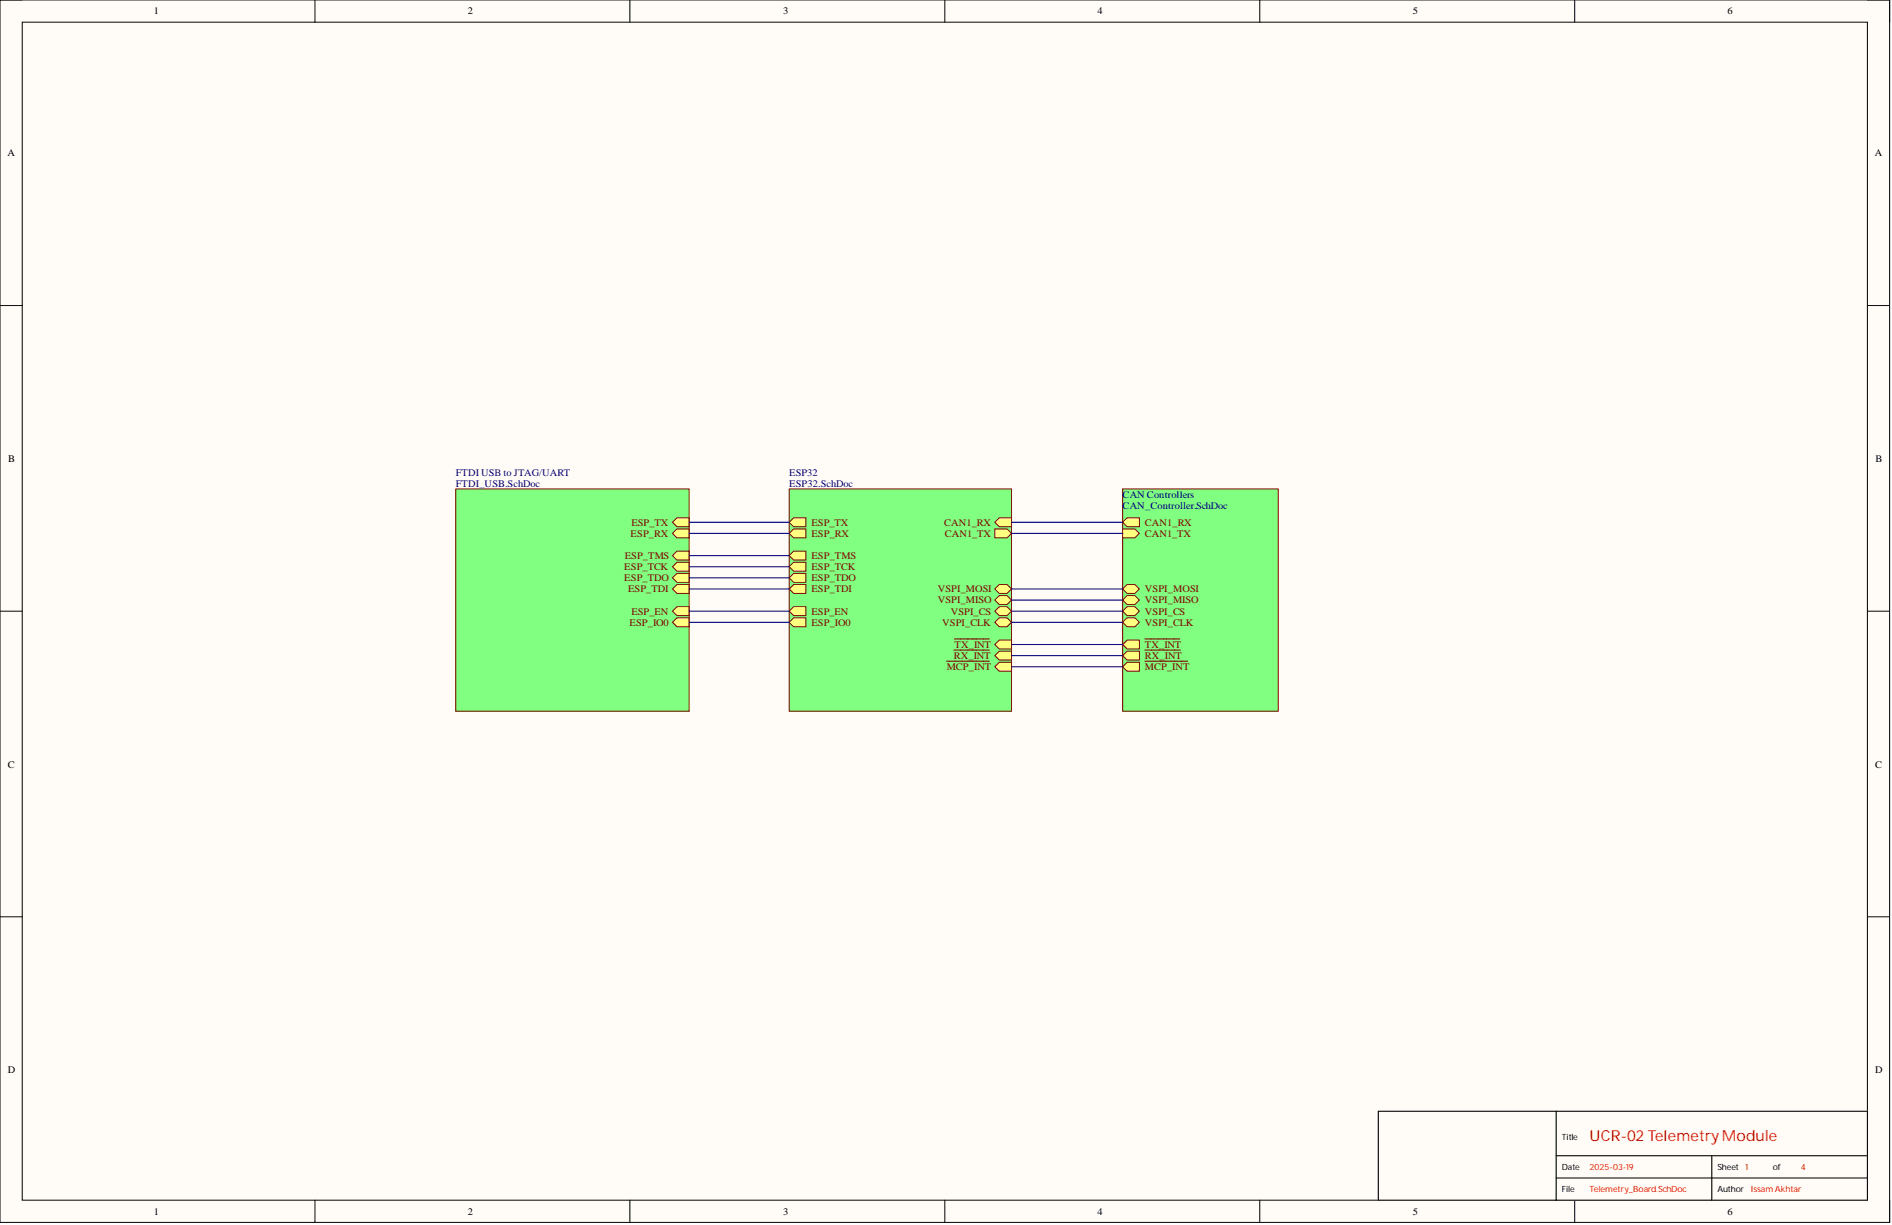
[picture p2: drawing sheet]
<svg xmlns="http://www.w3.org/2000/svg" width="431mm" height="279mm" viewBox="0 0 431 279" stroke-linecap="round" stroke-linejoin="round" font-family="sans-serif">
<path d="M0 0h430.9v278.8h-430.9z" fill-rule="evenodd" fill="#fffcf8"/>
<path d="M0 0h430.9v278.8h-430.9z" fill="none" stroke="#000" stroke-width=".23"/>
<path d="M5.1 5.1h420.7v268.6h-420.7z" fill-rule="evenodd" fill="#fffcf8"/>
<g fill="none" stroke="#000" stroke-width=".23">
<path d="M0 0h5.1M71.8 0v5.1M143.6 0v5.1M215.5 0v5.1M287.3 0v5.1M359.1 0v5.1M425.8 0h5.1v5.1M5.1 5.1h420.7v268.6h-420.7zM0 69.7h5.1M425.8 69.7h5.1M0 139.4h5.1M425.8 139.4h5.1"/>
<path d="M0 209.1h5.1M425.8 209.1h5.1M71.8 273.7v5.1M143.6 273.7v5.1M215.5 273.7v5.1M287.3 273.7v5.1M359.1 273.7v5.1M430.9 273.7v5.1"/>
</g>
<path d="M314.3 253.5h111.5v20.2h-111.5z" fill-rule="evenodd" fill="#fffcf8"/>
<path d="M314.3 253.5h111.5v20.2h-111.5z" fill="none" stroke="#fffcf8" stroke-width=".23"/>
<path d="M314.3 253.5h111.5v20.2h-111.5zM354.9 253.5v20.2M354.9 263.6h70.9M354.9 268.7h70.9M390.4 263.6v10.1" fill="none" stroke="#000" stroke-width=".25"/>
<path d="M180 111.5h50.7v50.7h-50.7z" fill-rule="evenodd" fill="#80ff80"/>
<path d="M180 111.5h50.7v50.7h-50.7z" fill="none" stroke="#800000" stroke-width=".23"/>
<path d="M180 119.1l1-1h2.8v2h-2.8z" fill-rule="evenodd" fill="#ffff80"/>
<path d="M180 119.1l1-1h2.8v2h-2.8z" fill="none" stroke="#800000" stroke-width=".23"/>
<path d="M180 121.7l1-1.1h2.8v2.1h-2.8z" fill-rule="evenodd" fill="#ffff80"/>
<path d="M180 121.7l1-1.1h2.8v2.1h-2.8z" fill="none" stroke="#800000" stroke-width=".23"/>
<path d="M180 126.7l1-1h2.8v2h-2.8z" fill-rule="evenodd" fill="#ffff80"/>
<path d="M180 126.7l1-1h2.8v2h-2.8z" fill="none" stroke="#800000" stroke-width=".23"/>
<path d="M181 128.2h2.8v2.1h-2.8l-1-1z" fill-rule="evenodd" fill="#ffff80"/>
<path d="M181 128.2h2.8v2.1h-2.8l-1-1z" fill="none" stroke="#800000" stroke-width=".23"/>
<path d="M180 131.8l1-1h2.8v2h-2.8z" fill-rule="evenodd" fill="#ffff80"/>
<path d="M180 131.8l1-1h2.8v2h-2.8z" fill="none" stroke="#800000" stroke-width=".23"/>
<path d="M180 134.3l1-1h2.8v2h-2.8z" fill-rule="evenodd" fill="#ffff80"/>
<path d="M180 134.3l1-1h2.8v2h-2.8z" fill="none" stroke="#800000" stroke-width=".23"/>
<path d="M226.9 119.1l1-1h2.8v2h-2.8z" fill-rule="evenodd" fill="#ffff80"/>
<path d="M226.9 119.1l1-1h2.8v2h-2.8z" fill="none" stroke="#800000" stroke-width=".23"/>
<path d="M226.9 120.6h2.7l1.1 1.1-1.1 1h-2.7z" fill-rule="evenodd" fill="#ffff80"/>
<path d="M226.9 120.6h2.7l1.1 1.1-1.1 1h-2.7z" fill="none" stroke="#800000" stroke-width=".23"/>
<path d="M226.9 139.4l1-1h1.7l1.1 1-1.1 1h-1.7z" fill-rule="evenodd" fill="#ffff80"/>
<path d="M226.9 139.4l1-1h1.7l1.1 1-1.1 1h-1.7z" fill="none" stroke="#800000" stroke-width=".23"/>
<path d="M227.9 140.9h1.7l1.1 1-1.1 1h-1.7l-1-1z" fill-rule="evenodd" fill="#ffff80"/>
<path d="M227.9 140.9h1.7l1.1 1-1.1 1h-1.7l-1-1z" fill="none" stroke="#800000" stroke-width=".23"/>
<path d="M226.9 136.9l1-1h1.7l1.1 1-1.1 1h-1.7z" fill-rule="evenodd" fill="#ffff80"/>
<path d="M226.9 136.9l1-1h1.7l1.1 1-1.1 1h-1.7z" fill="none" stroke="#800000" stroke-width=".23"/>
<path d="M226.9 134.3l1-1h1.7l1.1 1-1.1 1h-1.7z" fill-rule="evenodd" fill="#ffff80"/>
<path d="M226.9 134.3l1-1h1.7l1.1 1-1.1 1h-1.7z" fill="none" stroke="#800000" stroke-width=".23"/>
<path d="M180 139.4l1-1h2.8v2h-2.8z" fill-rule="evenodd" fill="#ffff80"/>
<path d="M180 139.4l1-1h2.8v2h-2.8z" fill="none" stroke="#800000" stroke-width=".23"/>
<path d="M181 140.9h2.8v2h-2.8l-1-1z" fill-rule="evenodd" fill="#ffff80"/>
<path d="M181 140.9h2.8v2h-2.8l-1-1z" fill="none" stroke="#800000" stroke-width=".23"/>
<path d="M226.9 147l1-1h2.8v2h-2.8z" fill-rule="evenodd" fill="#ffff80"/>
<path d="M226.9 147l1-1h2.8v2h-2.8z" fill="none" stroke="#800000" stroke-width=".23"/>
<path d="M217.7 145.7h7.9" fill="none" stroke="#800000" stroke-width=".25"/>
<path d="M226.9 149.5l1-1h2.8v2.1h-2.8z" fill-rule="evenodd" fill="#ffff80"/>
<path d="M226.9 149.5l1-1h2.8v2.1h-2.8z" fill="none" stroke="#800000" stroke-width=".23"/>
<path d="M217.5 148.3h8.1" fill="none" stroke="#800000" stroke-width=".25"/>
<path d="M226.9 152.1l1-1h2.8v2h-2.8z" fill-rule="evenodd" fill="#ffff80"/>
<path d="M226.9 152.1l1-1h2.8v2h-2.8z" fill="none" stroke="#800000" stroke-width=".23"/>
<path d="M215.9 150.8h9.7" fill="none" stroke="#800000" stroke-width=".25"/>
<path d="M103.9 111.5h53.3v50.7h-53.3z" fill-rule="evenodd" fill="#80ff80"/>
<path d="M103.9 111.5h53.3v50.7h-53.3z" fill="none" stroke="#800000" stroke-width=".23"/>
<path d="M153.4 119.1l1-1h2.8v2h-2.8z" fill-rule="evenodd" fill="#ffff80"/>
<path d="M153.4 119.1l1-1h2.8v2h-2.8z" fill="none" stroke="#800000" stroke-width=".23"/>
<path d="M153.4 121.7l1-1.1h2.8v2.1h-2.8z" fill-rule="evenodd" fill="#ffff80"/>
<path d="M153.4 121.7l1-1.1h2.8v2.1h-2.8z" fill="none" stroke="#800000" stroke-width=".23"/>
<path d="M153.4 126.7l1-1h2.8v2h-2.8z" fill-rule="evenodd" fill="#ffff80"/>
<path d="M153.4 126.7l1-1h2.8v2h-2.8z" fill="none" stroke="#800000" stroke-width=".23"/>
<path d="M154.4 128.2h2.8v2.1h-2.8l-1-1z" fill-rule="evenodd" fill="#ffff80"/>
<path d="M154.4 128.2h2.8v2.1h-2.8l-1-1z" fill="none" stroke="#800000" stroke-width=".23"/>
<path d="M153.4 131.8l1-1h2.8v2h-2.8z" fill-rule="evenodd" fill="#ffff80"/>
<path d="M153.4 131.8l1-1h2.8v2h-2.8z" fill="none" stroke="#800000" stroke-width=".23"/>
<path d="M153.4 134.3l1-1h2.8v2h-2.8z" fill-rule="evenodd" fill="#ffff80"/>
<path d="M153.4 134.3l1-1h2.8v2h-2.8z" fill="none" stroke="#800000" stroke-width=".23"/>
<path d="M153.4 139.4l1-1h2.8v2h-2.8z" fill-rule="evenodd" fill="#ffff80"/>
<path d="M153.4 139.4l1-1h2.8v2h-2.8z" fill="none" stroke="#800000" stroke-width=".23"/>
<path d="M154.4 140.9h2.8v2h-2.8l-1-1z" fill-rule="evenodd" fill="#ffff80"/>
<path d="M154.4 140.9h2.8v2h-2.8l-1-1z" fill="none" stroke="#800000" stroke-width=".23"/>
<path d="M256 111.5h35.5v50.7h-35.5z" fill-rule="evenodd" fill="#80ff80"/>
<path d="M256 111.5h35.5v50.7h-35.5z" fill="none" stroke="#800000" stroke-width=".23"/>
<path d="M256 119.1l1-1h2.8v2h-2.8z" fill-rule="evenodd" fill="#ffff80"/>
<path d="M256 119.1l1-1h2.8v2h-2.8z" fill="none" stroke="#800000" stroke-width=".23"/>
<path d="M256 120.6h2.8l1 1.1-1 1h-2.8z" fill-rule="evenodd" fill="#ffff80"/>
<path d="M256 120.6h2.8l1 1.1-1 1h-2.8z" fill="none" stroke="#800000" stroke-width=".23"/>
<path d="M256 139.4l1-1h1.8l1 1-1 1h-1.8z" fill-rule="evenodd" fill="#ffff80"/>
<path d="M256 139.4l1-1h1.8l1 1-1 1h-1.8z" fill="none" stroke="#800000" stroke-width=".23"/>
<path d="M256 141.9l1-1h1.8l1 1-1 1h-1.8z" fill-rule="evenodd" fill="#ffff80"/>
<path d="M256 141.9l1-1h1.8l1 1-1 1h-1.8z" fill="none" stroke="#800000" stroke-width=".23"/>
<path d="M256 136.9l1-1h1.8l1 1-1 1h-1.8z" fill-rule="evenodd" fill="#ffff80"/>
<path d="M256 136.9l1-1h1.8l1 1-1 1h-1.8z" fill="none" stroke="#800000" stroke-width=".23"/>
<path d="M256 134.3l1-1h1.8l1 1-1 1h-1.8z" fill-rule="evenodd" fill="#ffff80"/>
<path d="M256 134.3l1-1h1.8l1 1-1 1h-1.8z" fill="none" stroke="#800000" stroke-width=".23"/>
<path d="M256 147l1-1h2.8v2h-2.8z" fill-rule="evenodd" fill="#ffff80"/>
<path d="M256 147l1-1h2.8v2h-2.8z" fill="none" stroke="#800000" stroke-width=".23"/>
<path d="M261.1 145.7h7.9" fill="none" stroke="#800000" stroke-width=".25"/>
<path d="M256 149.5l1-1h2.8v2.1h-2.8z" fill-rule="evenodd" fill="#ffff80"/>
<path d="M256 149.5l1-1h2.8v2.1h-2.8z" fill="none" stroke="#800000" stroke-width=".23"/>
<path d="M261.1 148.3h8.1" fill="none" stroke="#800000" stroke-width=".25"/>
<path d="M256 152.1l1-1h2.8v2h-2.8z" fill-rule="evenodd" fill="#ffff80"/>
<path d="M256 152.1l1-1h2.8v2h-2.8z" fill="none" stroke="#800000" stroke-width=".23"/>
<path d="M261.1 150.8h9.7" fill="none" stroke="#800000" stroke-width=".25"/>
<g fill="none" stroke="#000080" stroke-width=".25">
<path d="M157.2 119.1h22.8M230.7 119.1h25.3M157.2 121.7h22.8M157.2 126.7h22.8M157.2 129.3h22.8M157.2 131.8h22.8M157.2 134.3h22.8M157.2 139.4h22.8M230.7 121.7h25.3M230.7 134.3h25.3M230.7 139.4h25.3M230.7 136.9h25.3"/>
<path d="M157.2 141.9h22.8M230.7 141.9h25.3M230.7 147h25.3M230.7 149.5h25.3M230.7 152.1h25.3"/>
</g>
<text font-size="3.5" fill="#f00" x="362.5" y="260.2">UCR-02TelemetryModule</text>
<g font-size="2.3">
<text x="35.1" y="3.3">1</text>
<text x="106.7" y="3.3">2</text>
<text x="178.6" y="3.3">3</text>
<text x="250.3" y="3.3">4</text>
<text x="322.2" y="3.3">5</text>
<text x="393.9" y="3.3">6</text>
<text x="1.7" y="35.6">A</text>
<text x="427.5" y="35.6">A</text>
<text x="1.9" y="105.3">B</text>
<text x="427.7" y="105.3">B</text>
<text x="1.8" y="175.1">C</text>
<text x="427.6" y="175.1">C</text>
<text x="1.8" y="244.8">D</text>
<text x="427.6" y="244.8">D</text>
<text x="35.1" y="277">1</text>
<text x="106.7" y="277">2</text>
<text x="178.6" y="277">3</text>
<text x="250.3" y="277">4</text>
<text x="322.2" y="277">5</text>
<text x="393.9" y="277">6</text>
</g>
<g font-size="2.3" fill="#000080">
<text x="103.9" y="108.5">FTDI USB to JTAG/UART</text>
<text x="103.9" y="111">FTDI_USB.SchDoc</text>
<text x="180" y="108.5">ESP32</text>
<text x="180" y="111">ESP32.SchDoc</text>
<text x="256" y="113.5">CAN Controllers</text>
<text x="256" y="116.1">CAN_Controller.SchDoc</text>
</g>
<g font-size="2.3" fill="#800000">
<text x="144" y="119.9">ESP_TX</text>
<text x="185" y="119.9">ESP_TX</text>
<text x="215.3" y="119.9">CAN1_RX</text>
<text x="261.1" y="119.9">CAN1_RX</text>
<text x="143.8" y="122.4">ESP_RX</text>
<text x="185" y="122.4">ESP_RX</text>
<text x="215.5" y="122.4">CAN1_TX</text>
<text x="261.1" y="122.4">CAN1_TX</text>
<text x="142.4" y="130">ESP_TCK</text>
<text x="142.5" y="127.5">ESP_TMS</text>
<text x="185" y="127.5">ESP_TMS</text>
<text x="185" y="130">ESP_TCK</text>
<text x="142.4" y="132.6">ESP_TDO</text>
<text x="143.2" y="135.1">ESP_TDI</text>
<text x="185" y="132.6">ESP_TDO</text>
<text x="185" y="135.1">ESP_TDI</text>
<text x="213.8" y="137.6">VSPI_MISO</text>
<text x="213.8" y="135.1">VSPI_MOSI</text>
<text x="261.1" y="137.6">VSPI_MISO</text>
<text x="261.1" y="135.1">VSPI_MOSI</text>
<text x="143.6" y="142.7">ESP_IO0</text>
<text x="144" y="140.2">ESP_EN</text>
<text x="185" y="140.2">ESP_EN</text>
<text x="185" y="142.7">ESP_IO0</text>
<text x="214.9" y="142.7">VSPI_CLK</text>
<text x="216.8" y="140.2">VSPI_CS</text>
<text x="261.1" y="140.2">VSPI_CS</text>
<text x="261.1" y="142.7">VSPI_CLK</text>
<text x="217.7" y="147.8">TX_INT</text>
<text x="261.1" y="147.8">TX_INT</text>
<text x="215.9" y="152.8">MCP_INT</text>
<text x="217.5" y="150.3">RX_INT</text>
<text x="261.1" y="150.3">RX_INT</text>
<text x="261.1" y="152.8">MCP_INT</text>
</g>
<g font-size="1.9">
<text x="356.1" y="260">Title</text>
<text x="356.1" y="266.9">Date</text>
<text x="391.6" y="266.9">Sheet 1</text>
<text x="404.3" y="266.9">of</text>
<text x="356.1" y="272">File</text>
<text x="391.6" y="272">Author IssamAkhtar</text>
</g>
<g font-size="1.9" fill="#f00">
<text x="362.5" y="266.9">2025-03-19</text>
<text x="410.6" y="266.9">4</text>
<text x="362.5" y="272">Telemetry_Board.SchDoc</text>
</g>
</svg>
